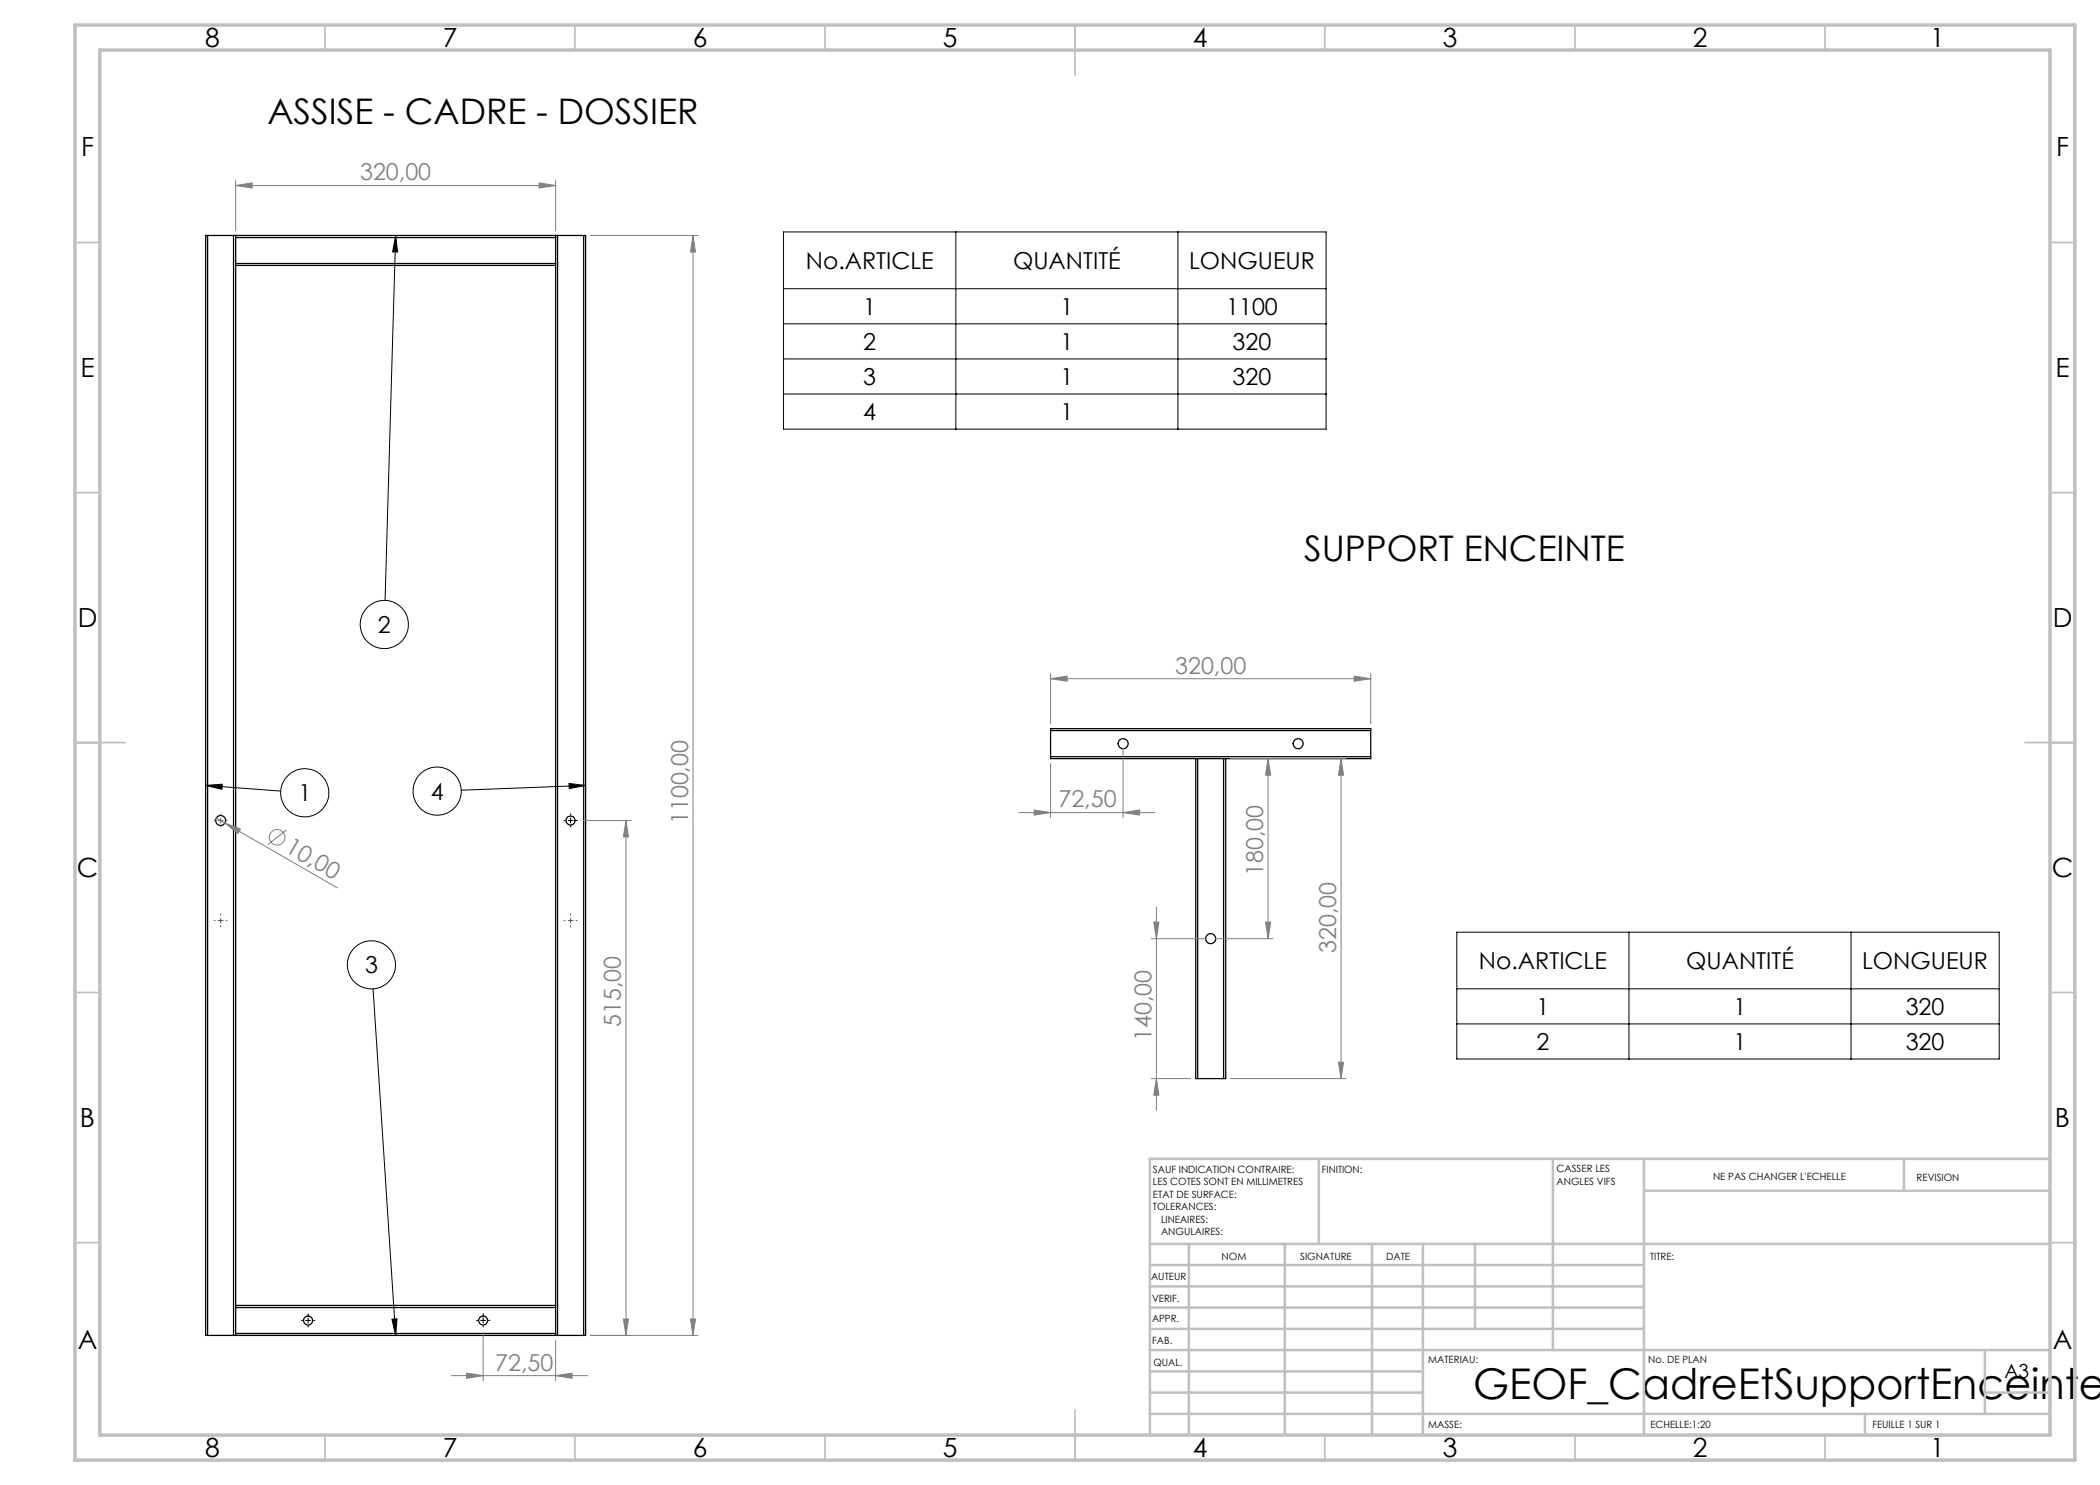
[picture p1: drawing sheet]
<svg xmlns="http://www.w3.org/2000/svg" width="420mm" height="297mm" viewBox="0 0 420 297" stroke-linecap="round" stroke-linejoin="round" font-family="sans-serif">
<g fill="none" stroke="#000" stroke-width=".25">
<path d="M41.5 47.1h-.4v220h.4M41.5 47.1h5.2M41.5 47.1v220M46.7 47.1h.4M46.7 47.1v220M47.1 47.1v.4M47.1 52.7v.4M47.1 47.1h64M47.1 47.5h64M47.1 52.7h64M47.1 47.5v5.2M47.1 53.1v208"/>
<path d="M47.1 53.1h64M111.1 47.1h.4M111.1 47.1v.4M111.1 52.7v.4M111.1 47.5v5.2M111.1 53.1v208M111.5 47.1v220M111.5 47.1h5.2M116.7 47.1h.4v220h-.4M116.7 47.1v220M210.1 151.3v.4h29M210.1 146.1v-.4h64v.4"/>
<path d="M210.1 151.3h64M210.1 146.1h64M210.1 146.1v5.2M239.1 151.7v64h.4M239.1 151.7h.4M239.5 151.7v64M239.5 151.7h5.2M244.7 151.7h.4M244.7 151.7v64M245.1 151.7v64h-.4M274.1 151.3v.4h-29M274.1 146.1v5.2"/>
<path d="M239.5 215.7h5.2M41.5 267.1h5.2M46.7 267.1h.4M47.1 266.7v.4M47.1 261.1v.4M47.1 267.1h64M47.1 261.5v5.2M47.1 261.5h64M47.1 266.7h64M47.1 261.1h64M111.1 267.1h.4M111.1 266.7v.4"/>
<path d="M111.1 261.1v.4M111.1 261.5v5.2M111.5 267.1h5.2"/>
<circle cx="224.6" cy="148.7" r="1"/>
<circle cx="259.6" cy="148.7" r="1"/>
<circle cx="44.1" cy="164.1" r="1"/>
<circle cx="114.1" cy="164.1" r=".89"/>
<circle cx="242.1" cy="187.7" r="1"/>
<circle cx="61.6" cy="264.1" r=".9"/>
<circle cx="96.6" cy="264.1" r=".89"/>
</g>
<g fill="none" stroke="#808080" stroke-width=".2">
<path d="M47.1 37.1l3.3-.5v1zM47.1 36.1v10M47.1 37.1h64M107.8 36.6l3.3 .5-3.3 .5zM111.1 36.1v10M118.1 47.1h21.5M138.6 47.1v220M138.6 47.1l.5 3.3h-1zM210.1 135.7l3.3-.5v1zM210.1 134.7v10M210.1 135.7h64M270.8 135.2l3.3 .5-3.3 .5z"/>
<path d="M274.1 134.7v10M210.1 152.7v10.8M224.6 149.8v13.7M246.1 151.7h23.1M253.6 151.7l.5 3.3h-1zM253.6 151.7v36M268.2 151.7l.5 3.3h-1zM268.2 151.7v64M43.3 163.6l1.7 1M45 164.6l3.1 1.2-.5 .9zM45 164.6l22.5 13M57.3 166l-3.7 2.9"/>
<path d="M116.5 164.1h9.7M125.2 164.1v103M125.2 164.1l.5 3.3h-1zM203.8 162.5h27.2M206.8 162l3.3 .5-3.3 .5zM224.6 162.5l3.3-.5v1zM230.3 187.7h10.8M230.8 184.4h1l-.5 3.3zM231.3 181.4v40.7M243.1 187.7h11.5M253.1 184.4h1l-.5 3.3zM230.3 215.7h7.8"/>
<path d="M231.3 215.7l.5 3.3h-1zM246.1 215.7h23.1M267.7 212.4h1l-.5 3.3zM90.3 275.1h27.2M93.3 274.6l3.3 .5-3.3 .6zM96.6 266.5v9.7M111.1 275.1l3.3-.5v1.1zM111.1 268.1v8.1M118.1 267.1h21.5M124.7 263.8h1l-.5 3.3zM138.1 263.8h1l-.5 3.3z"/>
<circle cx="55.4" cy="167.5" r="1.56"/>
</g>
<g fill="none" stroke="#000" stroke-width=".2">
<path d="M79.1 47.1l-2.1 73M79.1 47.1l.4 3.3h-1zM156.7 46.4h108.5v39.4h-108.5zM156.7 57.7h108.5M191.2 46.4v39.4M235.6 46.4v39.4M156.7 64.8h108.5M156.7 71.8h108.5M156.7 78.8h108.5M41.1 157.1l15 1.1M41.1 157.1l3.3-.3v1.1zM113.8 156.7l3.3 .4-3.3 .6z"/>
<path d="M117.1 157.1l-24.8 .9M113.6 164.1h1M114.1 163.6v1M74.6 197.8l4.5 69.3M291.4 186.4h108.4v25.4h-108.4zM291.4 197.8h108.4M325.8 186.4v25.4M370.2 186.4v25.4M291.4 204.8h108.4M61.1 264.1h1M61.6 263.6v1M78.4 263.8h1l-.3 3.3z"/>
<path d="M96.1 264.1h1M96.6 263.6v1"/>
<circle cx="76.9" cy="124.9" r="4.8"/>
<circle cx="60.9" cy="158.6" r="4.8"/>
<circle cx="87.4" cy="158.2" r="4.8"/>
<circle cx="74.3" cy="193" r="4.8"/>
</g>
<path d="M113.1 164.1h-.4M114.1 163.1v-.4M114.1 165.1v.4M115.1 164.1h.4M60.6 264.1h-.4M61.6 263.1v-.4M61.6 265.1v.4M62.6 264.1h.4M95.6 264.1h-.4M96.6 263.1v-.4M96.6 265.1v.4M97.6 264.1h.4" fill="none" stroke="#000" stroke-width=".2" stroke-dasharray="30.5 1.3 1.3 1.3" stroke-linecap="butt"/>
<path d="M43.1 164.1h-.4M44.1 163.1v-.4M44.1 165.1v.4M45.1 164.1h.4M43.1 184.1h-.4M44.1 183.1v-.4M44.1 185.1v.4M45.1 184.1h.4M113.1 184.1h-.4M114.1 183.1v-.4M114.1 185.1v.4M115.1 184.1h.4" fill="none" stroke="#808000" stroke-width=".2" stroke-dasharray="30.5 1.3 1.3 1.3" stroke-linecap="butt"/>
<path d="M43.6 164.1h1M44.1 163.6v1M43.6 184.1h1M44.1 183.6v1M113.6 184.1h1M114.1 183.6v1" fill="none" stroke="#808000" stroke-width=".2"/>
<g fill="none" stroke="#c0c0c0" stroke-width=".35">
<path d="M65 5v5M115 5v5M165 5v5M215 5v10M265 5v5M315 5v5M365 5v5M15 48.5h5M410 48.5h5M15 98.5h5M410 98.5h5M15 148.5h10"/>
<path d="M405 148.5h10M15 198.5h5M410 198.5h5M15 248.5h5M410 248.5h5M65 287v5M115 287v5M165 287v5M215 282v10M265 287v5M315 287v5M365 287v5"/>
</g>
<g fill="none" stroke="#c0c0c0" stroke-width=".5">
<path d="M263.8 231.8v17M310.6 231.8v38.2M328.8 231.8v55.2M328.8 238.2h81.2M380.8 231.8v6.4M410 231.8h-180v55.2M230 248.8h180M230 257.3h98.8M230 253h98.8M237.8 248.8v38.2M257 248.8v38.2M274.4 248.8v38.2"/>
<path d="M284.6 248.8v38.2M295 248.8v17M230 265.8h98.8M230 261.5h98.8M230 278.5h54.6M230 274.3h54.6M230 270h180M397 278.5h13M397 270v12.8M230 282.8h180M373 282.8v4.2"/>
</g>
<path d="M15 5h400v287h-400zM20 10h390v277h-390z" fill="none" stroke="#c0c0c0" stroke-width=".7"/>
<path d="M79.1 47.1l.4 3.3h-1zM113.8 156.7l3.3 .4-3.3 .6zM78.4 263.8h1l-.3 3.3zM41.1 157.1l3.3-.3v1.1z" fill="#000"/>
<g fill="#808080">
<path d="M45 164.6l3.1 1.2-.5 .9z"/>
<path d="M224.6 162.5l3.3-.5v1zM206.8 162l3.3 .5-3.3 .5z"/>
<path d="M47.1 37.1l3.3-.5v1zM107.8 36.6l3.3 .5-3.3 .5zM93.3 274.6l3.3 .5-3.3 .6zM111.1 275.1l3.3-.5v1.1z"/>
<path d="M270.8 135.2l3.3 .5-3.3 .5zM210.1 135.7l3.3-.5v1z"/>
<path d="M267.7 212.4h1l-.5 3.3zM268.2 151.7l.5 3.3h-1z"/>
<path d="M230.8 184.4h1l-.5 3.3zM231.3 215.7l.5 3.3h-1zM253.6 151.7l.5 3.3h-1zM253.1 184.4h1l-.5 3.3z"/>
<path d="M138.6 47.1l.5 3.3h-1zM138.1 263.8h1l-.5 3.3zM125.2 164.1l.5 3.3h-1zM124.7 263.8h1l-.5 3.3z"/>
</g>
<text font-size="8.5" x="294.6" y="279.7">GEOF_CadreEtSupportEnceinte</text>
<g font-size="7.1">
<text x="53.5" y="24.7">ASSISE - CADRE - DOSSIER</text>
<text x="260.8" y="112.1">SUPPORT ENCEINTE</text>
</g>
<g font-size="5.3">
<text x="41" y="9.5">8</text>
<text x="88.5" y="9.5">7</text>
<text x="138.5" y="9.5">6</text>
<text x="188.5" y="9.5">5</text>
<text x="238.5" y="9.5">4</text>
<text x="288.5" y="9.5">3</text>
<text x="338.5" y="9.5">2</text>
<text x="386" y="9.5">1</text>
<text x="16.2" y="31.2">F</text>
<text x="411.2" y="31.2">F</text>
<text x="16.1" y="75.5">E</text>
<text x="411.1" y="75.5">E</text>
<text x="15.5" y="125.5">D</text>
<text x="410.5" y="125.5">D</text>
<text x="15.4" y="175.5">C</text>
<text x="410.4" y="175.5">C</text>
<text x="16" y="225.5">B</text>
<text x="411" y="225.5">B</text>
<text x="15.5" y="269.7">A</text>
<text x="410.5" y="269.7">A</text>
<text x="41" y="291.5">8</text>
<text x="88.5" y="291.5">7</text>
<text x="138.5" y="291.5">6</text>
<text x="188.5" y="291.5">5</text>
<text x="238.5" y="291.5">4</text>
<text x="288.5" y="291.5">3</text>
<text x="338.5" y="291.5">2</text>
<text x="386" y="291.5">1</text>
</g>
<g font-size="4.7" fill="#808080">
<text x="72" y="36.1">320,00</text>
<text x="235" y="134.7">320,00</text>
<text x="211.7" y="161.5">72,50</text>
<text x="137.6" y="164.8" transform="rotate(-90 137.6 164.8)">1100,00</text>
<text x="56.8" y="170.2" transform="rotate(30 56.8 170.2)">10,00</text>
<text x="252.6" y="175.2" transform="rotate(-90 252.6 175.2)">180,00</text>
<text x="267.2" y="190.6" transform="rotate(-90 267.2 190.6)">320,00</text>
<text x="124.2" y="205.4" transform="rotate(-90 124.2 205.4)">515,00</text>
<text x="230.3" y="208.2" transform="rotate(-90 230.3 208.2)">140,00</text>
<text x="99.1" y="274.1">72,50</text>
</g>
<g font-size="4.7">
<text x="161.2" y="53.7">No.ARTICLE</text>
<text x="202.6" y="53.7">QUANTITÉ</text>
<text x="237.8" y="53.7">LONGUEUR</text>
<text x="172.7" y="62.9">1</text>
<text x="212.1" y="62.9">1</text>
<text x="245.2" y="62.9">1100</text>
<text x="172.7" y="69.9">2</text>
<text x="212.1" y="69.9">1</text>
<text x="246.5" y="69.9">320</text>
<text x="172.7" y="77">3</text>
<text x="212.1" y="77">1</text>
<text x="246.5" y="77">320</text>
<text x="172.7" y="84">4</text>
<text x="212.1" y="84">1</text>
<text x="75.6" y="126.6">2</text>
<text x="59.7" y="160.2">1</text>
<text x="86.2" y="159.9">4</text>
<text x="73" y="194.7">3</text>
<text x="295.8" y="193.7">No.ARTICLE</text>
<text x="337.2" y="193.7">QUANTITÉ</text>
<text x="372.4" y="193.7">LONGUEUR</text>
<text x="307.3" y="202.9">1</text>
<text x="346.7" y="202.9">1</text>
<text x="381.1" y="202.9">320</text>
<text x="307.3" y="210">2</text>
<text x="346.7" y="210">1</text>
<text x="381.1" y="210">320</text>
</g>
<text font-size="3.9" x="400.9" y="275.5">A3</text>
<g font-size="2">
<text x="230.6" y="234.6">SAUF INDICATION CONTRAIRE:</text>
<text x="230.6" y="237.1">LES COTES SONT EN MILLIMETRES</text>
<text x="230.6" y="239.6">ETAT DE SURFACE:</text>
<text x="264.4" y="234.6">FINITION:</text>
<text x="311.3" y="234.5">CASSER LES</text>
<text x="311.3" y="237">ANGLES VIFS</text>
<text x="342.6" y="236">NE PAS CHANGER L'ECHELLE</text>
<text x="383.3" y="236.2">REVISION</text>
<text x="230.6" y="242.1">TOLERANCES:</text>
<text x="232.2" y="244.6">LINEAIRES:</text>
<text x="232.2" y="247.1">ANGULAIRES:</text>
<text x="244.3" y="252">NOM</text>
<text x="260" y="251.9">SIGNATURE</text>
<text x="277.2" y="251.9">DATE</text>
<text x="330" y="251.9">TITRE:</text>
<text x="230.2" y="256.1">AUTEUR</text>
<text x="230.4" y="260.3">VERIF.</text>
<text x="230.4" y="264.4">APPR.</text>
<text x="230.5" y="268.8">FAB.</text>
<text x="230.7" y="273.1">QUAL.</text>
<text x="285.7" y="272.5">MATERIAU:</text>
<text x="329.6" y="272.5">No. DE PLAN</text>
<text x="285.6" y="285.5">MASSE:</text>
<text x="330.1" y="285.6">ECHELLE:1:20</text>
<text x="374.5" y="285.6">FEUILLE 1 SUR 1</text>
</g>
</svg>
